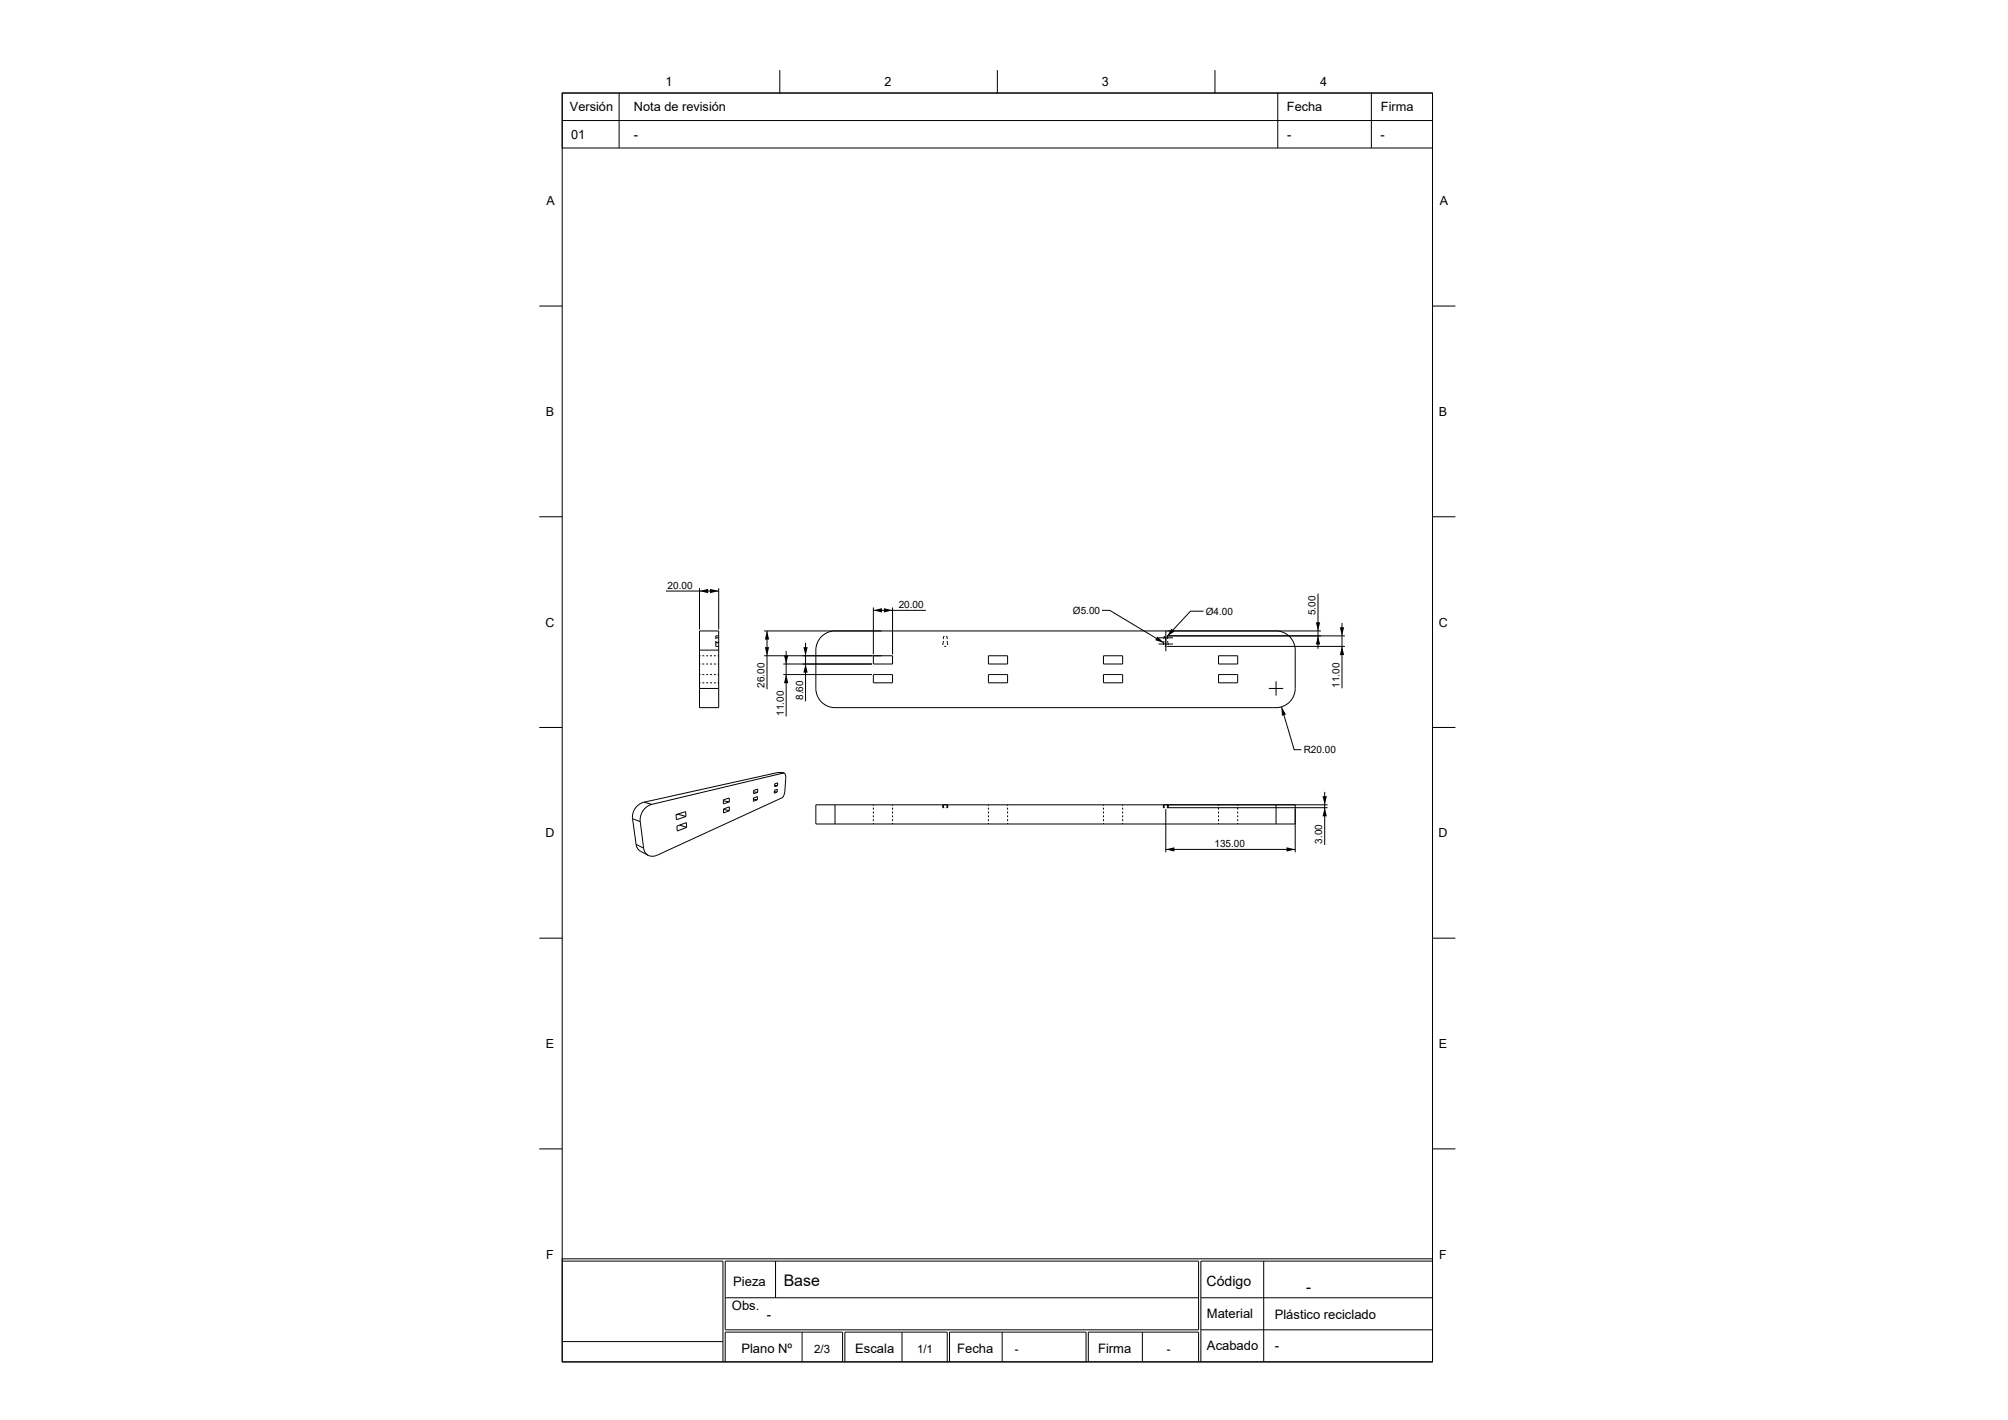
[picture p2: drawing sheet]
<svg xmlns="http://www.w3.org/2000/svg" width="420mm" height="297mm" viewBox="0 0 420 297" stroke-linecap="round" stroke-linejoin="round" font-family="sans-serif">
<g fill="none" stroke="#000" stroke-width=".21">
<path d="M117.6 19.5h182v11.5h-182zM117.6 19.5h182v265.3h-182zM129.5 19.5v11.5M163.1 14.7v4.8M208.6 14.7v4.8M254.1 14.7v4.8M267.3 19.5v11.5M286.8 19.5v11.5M117.6 25.2h182M112.8 64h4.8M299.6 64h4.8M112.8 108.1h4.8"/>
<path d="M299.6 108.1h4.8M139.3 123.6h11M146.3 137.2h.2M146.3 136h4M146.3 132h4v16h-4zM146.3 123v8.7M146.3 138.9h.2M146.9 138.9h.4M146.9 137.2h.4M147.7 138.9h.4M147.7 137.2h.4M148.5 138.9h.4"/>
<path d="M148.5 137.2h.4M149.3 138.9h.4M149.3 137.2h.4M149.7 134.4v.8h.6M149.7 133.4v.3M149.7 134.1v.3M149.7 134.4h.6M149.7 133.4h.6M149.7 134.3h.6M150.1 137.2h.2M150.1 138.9h.2M150.3 133h-.6v.4"/>
<path d="M150.3 123v8.7M159.8 137.2h26.9v1.7h-4v-1.7M159.8 132h116.5M160.4 132v12.2M163.8 138.9h18.6M164.4 136.2v13.6M168.5 134.5v12.2M174.7 132a4 4 0 0 0-4.1 4v8a4 4 0 0 0 4.1 4h92.2a4 4 0 0 0 4-4v-8a4 4 0 0 0-4-4M182.7 127.1v9.8M182.7 127.7h11M186.7 127.1v9.8M197.3 134.1v.8"/>
<path d="M197.5 135.2h.4M197.5 133l-.2 .2v.5M197.9 133l.2 .2v.5M198.1 134.1l.1 .8M206.7 137.2h4.1v1.7h-4.1zM230.5 127.7h1.6l11.3 6.7M230.8 137.2h4v1.7h-4zM242.3 133.4h3M242.3 134.7h3M243.4 134.4v.5M243.4 134.1v.3M243.6 135.2h.4"/>
<path d="M243.6 133l-.1 .2-.1 .5M243.8 131.9v4.3M244 133l.2 .2v.5M244.1 133h37.2M244.1 135.2h37.2M244.2 134.1l.1 .8M251.7 127.8h-2.7l-4.9 5.3M254.9 137.2h4v1.7h-4zM275.7 124.2v11.5M280.7 130.3v13.7M112.8 152.2h4.8M146.3 141.1h.2"/>
<path d="M146.3 144h4M146.3 142.8h.2M146.9 142.8h.4M146.9 141.1h.4M147.7 142.8h.4M147.7 141.1h.4M148.5 142.8h.4M148.5 141.1h.4M149.3 142.8h.4M149.3 141.1h.4M150.1 141.1h.2M150.1 142.8h.2"/>
<path d="M163.8 141.1h18.6M182.7 141.1h4v1.7h-4zM206.7 141.1h4.1v1.7h-4.1zM230.8 141.1h4v1.7h-4zM254.9 141.1h4v1.7h-4zM265.4 144h3M266.9 142.5v3M268 147.8l2.7 9h1.5M299.6 152.2h4.8M132.3 171.2l.7 5.4M132.3 171.2l1.6 .6M133 176.6l1.6 .8"/>
<path d="M133 176.6l.3 .7a3.6 3.6 0 0 0 2.3 1.6M133.9 171.8l.7 5.6M134.6 177.4l.4 1 .6 .5M134.7 167.8a3.2 3.2 0 0 0-2.4 3.4M134.7 167.8l1.6 .4M136.3 168.2a3.4 3.4 0 0 0-2.4 3.6M141.4 170.4l2-.6 .1 1-2 .6zM141.6 172.8l2-.7v.9l-1.9 .8zM141.9 170.2v.1M141.9 170.3l1.6 .5M141.9 170.3l-.5 .2M142.2 172.6l1.4 .4"/>
<path d="M151.3 167.3l1.2-.4v.8l-1.2 .4zM151.3 167.5l1.2 .2M151.3 169.2l1.2-.4 .1 .8-1.3 .4zM151.3 169.3l1.3 .3M157.6 167.1l.8 .2M157.6 166.9l.8-.3v.7l-.8 .3zM157.6 165.6l.9 .1M157.6 165.3l.9-.3v.7l-.9 .3zM162 165.6l.5 .1M162 165.3l.6-.2-.1 .6-.6 .2zM162 164.3h.6M162.1 163.9l.6-.2-.1 .6-.6 .2z"/>
<path d="M162.7 161.6l-28 6.2M162.7 161.6l1.3 .1M162.7 161.6h.1M164 161.7l-27.7 6.5M164 161.7a1.09 1.09 0 0 1 .3 1.1l-.1 2.6a2 2 0 0 1-.6 1.5l-26.1 12-1.2 .2-.7-.2M174.7 168.3v4M182.7 168.3v.2M182.7 168.9v.4M182.7 169.7v.4M182.7 170.5v.4M182.7 171.3v.4M182.7 172.1v.2"/>
<path d="M186.7 168.3v.2M186.7 168.9v.4M186.7 169.7v.4M186.7 170.5v.4M186.7 171.3v.4M186.7 172.1v.2M197.2 168.3l.1 .6M197.3 168.9h.2M197.9 168.9h.2M198.1 168.3v.6M198.1 168.3h-.8v.6M206.7 168.3v.2"/>
<path d="M206.7 168.9v.4M206.7 169.7v.4M206.7 170.5v.4M206.7 171.3v.4M206.7 172.1v.2M210.8 168.3v.2M210.8 168.9v.4M210.8 169.7v.4M210.8 170.5v.4M210.8 171.3v.4M210.8 172.1v.2M230.8 168.3v.2"/>
<path d="M230.8 168.9v.4M230.8 169.7v.4M230.8 170.5v.4M230.8 171.3v.4M230.8 172.1v.2M234.8 168.3v.2M234.8 168.9v.4M234.8 169.7v.4M234.8 170.5v.4M234.8 171.3v.4M234.8 172.1v.2M243.3 168.3l.1 .6"/>
<path d="M243.4 168.9v-.6h.8v.6h-.2M243.4 168.9h.2M243.8 169.2v9.1M243.8 177.7h27.1M244.1 168.9h33.6M244.3 168.3v.6M254.9 168.3v.2M254.9 168.9v.4M254.9 169.7v.4M254.9 170.5v.4M254.9 171.3v.4M254.9 172.1v.2"/>
<path d="M258.9 168.3v.2M258.9 168.9v.4M258.9 169.7v.4M258.9 170.5v.4M258.9 171.3v.4M258.9 172.1v.2M266.9 168.3v4M270.9 168.3v10M277.1 165.6v11.1M277.7 168.3h-107.1v4h100.3M112.8 196.2h4.8M299.6 196.2h4.8"/>
<path d="M112.8 240.3h4.8M299.6 240.3h4.8M117.6 263.3h182v21.5h-182zM117.6 263.8h33.6v21M151.7 263.8h99v14.3h-99zM151.7 271.4h99M162.2 263.8v7.6M167.8 278.6v6.2M188.7 278.6v6.2M209.6 278.6v6.2M238.9 278.6v6.2M251.2 278.1h48.4"/>
<path d="M251.2 271.4h48.4M264.3 263.8v21M299.6 263.8h-48.4v21M117.6 280.6h33.6M151.7 284.8v-6.2h24.5v6.2M176.7 284.8v-6.2h21.4v6.2M198.6 284.8v-6.2h28.6v6.2M250.7 284.8v-6.2h-23.1v6.2"/>
</g>
<g fill="#000">
<path d="M146.3 123.6l1.8-.4v.9zM148.5 123.2l1.8 .4-1.8 .5zM160 135.4h.9l-.5 1.8zM160.4 132l.5 1.8h-.9zM164 137.1h.9l-.5 1.8zM168 135.4h.9l-.4 1.8zM168.5 138.9l.4 1.8h-.9zM182.7 127.7l1.8-.5v.9zM184.9 127.2l1.8 .5-1.8 .4zM242.1 133.1l1.3 1.3-1.8-.5zM245 131.5l.7 .6-1.6 1zM275.7 133l.4 1.8h-.9z"/>
<path d="M275.2 130.2h.9l-.4 1.8zM280.2 131.2h.9l-.4 1.8zM280.7 135.2l.4 1.8h-.9zM164.4 141.1l.5 1.8h-.9zM268 147.8l1 1.6-.9 .3zM243.8 177.7l1.8-.5v.9zM269.1 177.2l1.8 .5-1.8 .4zM277.1 168.9l.4 1.8h-.9zM276.6 166.5h.9l-.4 1.8z"/>
</g>
<text font-size="3.3" x="163.9" y="269">Base</text>
<text font-size="3.1" x="273.2" y="270.3">-</text>
<text font-size="2.9" x="252.4" y="269">Código</text>
<g font-size="2.7">
<text x="119.2" y="23.3">Versión</text>
<text x="132.6" y="23.3">Nota de revisión</text>
<text x="269.2" y="23.3">Fecha</text>
<text x="288.8" y="23.3">Firma</text>
<text x="119.5" y="29">01</text>
<text x="132.6" y="29">-</text>
<text x="269.2" y="29">-</text>
<text x="288.7" y="29">-</text>
<text x="153.4" y="268.9">Pieza</text>
<text x="153.1" y="274.1">Obs.</text>
<text x="160.4" y="275.9">-</text>
<text x="252.4" y="275.7">Material</text>
<text x="266.6" y="275.8">Plástico reciclado</text>
<text x="155.1" y="283">Plano Nº</text>
<text x="178.9" y="283">Escala</text>
<text x="200.2" y="283.1">Fecha</text>
<text x="229.7" y="283">Firma</text>
<text x="252.5" y="282.4">Acabado</text>
<text x="266.6" y="282.4">-</text>
</g>
<g font-size="2.6">
<text x="139.2" y="18">1</text>
<text x="185" y="18">2</text>
<text x="230.5" y="18">3</text>
<text x="276.1" y="18">4</text>
<text x="114.3" y="42.9">A</text>
<text x="301.1" y="42.9">A</text>
<text x="114.1" y="87">B</text>
<text x="301" y="87">B</text>
<text x="114.1" y="131.1">C</text>
<text x="301" y="131.1">C</text>
<text x="114.1" y="175.1">D</text>
<text x="300.9" y="175.1">D</text>
<text x="114.2" y="219.2">E</text>
<text x="301" y="219.2">E</text>
<text x="114.2" y="263.3">F</text>
<text x="301.1" y="263.3">F</text>
</g>
<g font-size="2.4">
<text x="170.3" y="283">2/3</text>
<text x="191.8" y="283">1/1</text>
<text x="212.3" y="283">-</text>
<text x="244.1" y="282.9">-</text>
</g>
<g font-size="2.1">
<text x="139.6" y="123.1">20.00</text>
<text x="188" y="127.2">20.00</text>
<text x="224.4" y="128.4">Ø5.00</text>
<text x="252.2" y="128.6">Ø4.00</text>
<text x="275.2" y="128.7" transform="rotate(-90 275.2 128.7)">5.00</text>
<text x="159.9" y="143.8" transform="rotate(-90 159.9 143.8)">26.00</text>
<text x="280.2" y="143.9" transform="rotate(-90 280.2 143.9)">11.00</text>
<text x="163.9" y="149.7" transform="rotate(-90 163.9 149.7)">11.00</text>
<text x="168" y="146.4" transform="rotate(-90 168 146.4)">8.60</text>
<text x="272.7" y="157.6">R20.00</text>
<text x="254" y="177.2">135.00</text>
<text x="276.6" y="176.4" transform="rotate(-90 276.6 176.4)">3.00</text>
</g>
</svg>
